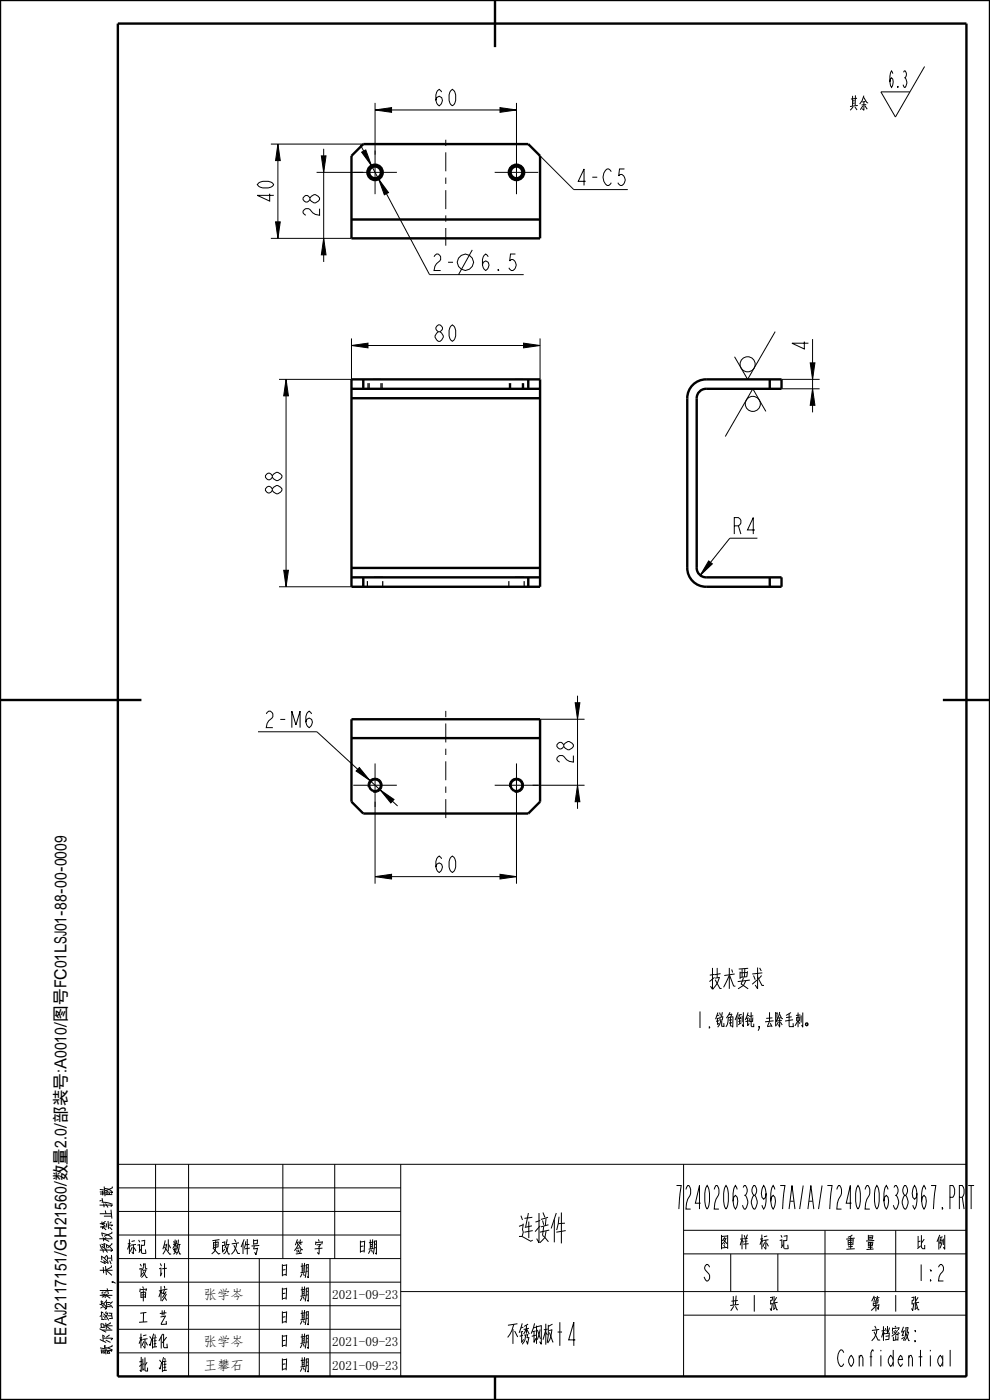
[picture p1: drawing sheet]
<svg xmlns="http://www.w3.org/2000/svg" width="210mm" height="297mm" viewBox="0 0 210 297" stroke-linecap="round" stroke-linejoin="round" font-family="sans-serif">
<g fill="#000">
<path d="M59 30.6l.5 3.5h-1zM68.2 33.1h1l-.5 3.5zM76.7 32.3l.9-.5 1.2 3.3zM79.6 23.3l3.5-.5v1zM80.3 38l2.1 2.9-.9 .4zM106.1 22.8l3.5 .5-3.5 .5zM58.5 47.1h1l-.5 3.5zM68.7 50.6l.5 3.5h-1zM74.6 73.3l3.5-.5v1zM111.1 72.8l3.5 .5-3.5 .5zM60.7 80.5l.5 3.5h-1zM172.4 82.5l.5 3.5h-1z"/>
<path d="M171.9 77h1l-.5 3.5zM60.2 121h1l-.5 3.5zM150.3 119l.8 .6-2.6 2.4zM122 149.1h1l-.5 3.5zM76.2 162.8l2.3 2.8-3-2zM80.7 167.6l2.9 2-.7 .7zM122.5 166.6l.5 3.5h-1zM79.6 186l3.5-.5v1zM106.1 185.5l3.5 .5-3.5 .5z"/>
</g>
<g fill="none" stroke="#000" stroke-width=".21">
<path d="M186.9 19.5h6.1l-3.1 5.3zM196.1 14.1l-3.1 5.4M57.5 30.6h19.6M59 30.6l.5 3.5h-1zM59 30.6v20M67.2 36.6h9.8M68.2 33.1h1l-.5 3.5zM68.7 31.6v24M76.4 30.7l14.7 27.6h20M76.7 32.3l.9-.5 1.2 3.3zM78.1 37a1.5 1.5 0 0 1 1.3-1.9 1.5 1.5 0 0 1 1.7 1.6 1.5 1.5 0 0 1-1.9 1.3M78.8 35.1l-.7 .8-.2 .7"/>
<path d="M79.6 23.3l3.5-.5v1zM79.6 21.8v11M79.6 23.3h30M80.3 38l2.1 2.9-.9 .4zM106.1 22.8l3.5 .5-3.5 .5zM108.1 37a1.5 1.5 0 0 1 1.3-1.9 1.5 1.5 0 0 1 1.7 1.6 1.5 1.5 0 0 1-1.9 1.3M109.6 21.8v11.4M114.6 33.1l7.1 7.1h11.5M57.5 50.6h17.1M58.5 47.1h1l-.5 3.5zM68.7 50.6l.5 3.5h-1zM100.2 53l-2.9 5.3"/>
<path d="M74.6 73.3l3.5-.5v1zM74.6 71.8v8.7h-15.4M74.6 73.3h40M111.1 72.8l3.5 .5-3.5 .5zM114.6 71.8v8.7M164.4 70.4l-5.8 10.1-2.8-4.8M171.9 77h1l-.5 3.5zM172.4 71.9v15.6M60.7 80.5l.5 3.5h-1zM60.7 80.5v44M162.5 87.3l-2.8-4.8-5.9 10.1M165.8 80.5h8.1"/>
<path d="M165.8 82.5h8.1M172.4 82.5l.5 3.5h-1zM150.3 119l.8 .6-2.6 2.4zM154.8 114.2l-6.3 7.8M59.2 124.5h15.4M60.2 121h1l-.5 3.5zM54.7 155.2h12.5l17.1 15.8M114.6 152.6h9.4M122 149.1h1l-.5 3.5zM122.5 147.6v24M76.2 162.8l2.3 2.8-3-2zM78.1 167a1.5 1.5 0 0 1 1.3-1.9 1.5 1.5 0 0 1 1.7 1.6 1.5 1.5 0 0 1-1.9 1.3"/>
<path d="M79.6 170.1v17.4M80.7 167.6l2.9 2-.7 .7zM108.1 167a1.5 1.5 0 0 1 1.3-1.9 1.5 1.5 0 0 1 1.7 1.6 1.5 1.5 0 0 1-1.9 1.3M109.6 170v17.5M113 166.6h11M122.5 166.6l.5 3.5h-1zM79.6 186l3.5-.5v1zM79.6 186h30M106.1 185.5l3.5 .5-3.5 .5zM25 247h180v45h-180zM25 257h60M25 252h60"/>
<path d="M33 247v20M40 247v45M60 247v20M71 247v20M85 247v45M143.5 251.5h1l-.5 5M145 247v45M145.5 252.3l.4-.8h.2a2.31 2.31 0 0 1-.2 2.9l-.4 2.1h1M203.5 254h.6a2.08 2.08 0 0 0 0-2.5h-.6v5M204.1 254l.4 2.5M205.4 251.5h1.2M206 251.5v5"/>
<path d="M25 277h60M25 272h60M25 267h60M25 262h60M55 267v25M70 267v25M85 274h120M145 279h60M145 266h60M145 261h60M155 266v8M165 266v8"/>
<path d="M175 261v31M190 261v13M25 287h60M25 282h60M179 287l-.4-.6a.98 .98 0 0 0-.8 .8 2.6 2.6 0 0 0 .5 2.7h.3l.4-.6M201.6 286.4v3.5"/>
<circle cx="98.7" cy="55.6" r="1.72"/>
<circle cx="158.6" cy="77.3" r="1.6"/>
<circle cx="159.7" cy="85.7" r="1.6"/>
</g>
<g fill="none" stroke="#000" stroke-width=".51">
<path d="M0 0h210v297h-210zM25 5h180v287h-180zM105 0v10M77.1 30.6h35l2.5 2.5v17.5h-40v-17.5zM74.6 46.6h40M74.6 80.5h40v44h-40zM74.6 84.5h40M74.6 82.5h40M77.1 80.5v2M112.1 80.5v2M147 81.7a4 4 0 0 1 2.8-1.2h16v2h-16a2 2 0 0 0-2 2v36a2 2 0 0 0 2 2h16v2h-16a4 4 0 0 1-4-4v-36a4 4 0 0 1 1.2-2.8zM163.3 80.5v2"/>
<path d="M74.6 122.5h40M74.6 120.5h40M77.1 122.5v2M112.1 122.5v2M163.3 122.5v2M0 148.5h30M74.6 152.6h40v17.5l-2.5 2.5h-35l-2.5-2.5zM74.6 156.6h40M200 148.5h10M105 292v5"/>
</g>
<path d="M94.6 29.6v22.5M94.6 150.8v23.6" fill="none" stroke="#000" stroke-width=".21" stroke-dasharray="1.3 1.3 4 1.3" stroke-linecap="butt"/>
<path d="M78.1 81.3v1.2M81.1 81.3v1.2M108.1 81.3v1.2M111.1 81.3v1.2" fill="none" stroke="#000" stroke-width=".25"/>
<!-- layer: 02___PRT_ALL_AXES -->
<path d="M78.3 81.3v1.2M79.3 80.5h1.5M80.8 81.3v1.2h-1.5M108.3 81.3v1.2M109.3 80.5h1.5M110.8 81.3v1.2h-1.5M77.9 123.3v1.2M79.2 122.5h2M81.2 123.3v1.2h-2M107.9 123.3v1.2M109.2 122.5h2M111.2 123.3v1.2h-2" fill="none" stroke="#000" stroke-width=".25"/>
<path d="M74.9 36.6h9.3M79.6 31.9v9.3M104.9 36.6h9.3M109.6 31.9v9.3M74.9 166.6h9.3M79.6 162v9.2M104.9 166.6h9.3M109.6 162v9.2" fill="none" stroke="#000" stroke-width=".21"/>
<g fill="none" stroke="#000" stroke-width=".51">
<circle cx="79.6" cy="36.6" r="1.63"/>
<circle cx="79.6" cy="36.6" r="1.25"/>
<circle cx="109.6" cy="36.6" r="1.63"/>
<circle cx="109.6" cy="36.6" r="1.25"/>
<circle cx="79.6" cy="166.6" r="1.25"/>
<circle cx="109.6" cy="166.6" r="1.25"/>
</g>
<text font-size="9.1" x="106.5" y="264">连接件</text>
<g font-size="6.5">
<text x="146.5" y="210.1">技术要求</text>
<text x="149" y="256.5">724020638967A/A/724020638967.PRT</text>
<text x="104.8" y="285.5">不锈钢板t4</text>
</g>
<g font-size="4.6">
<text x="91.8" y="22.5">60</text>
<text x="180.1" y="23.6">其余</text>
<text x="188.4" y="18.5">6.3</text>
<text x="122" y="39.3">4-C 5</text>
<text x="58.1" y="43.4" transform="rotate(-90 58.1 43.4)">40</text>
<text x="67.8" y="46.4" transform="rotate(-90 67.8 46.4)">28</text>
<text x="91.4" y="57.4">2-</text>
<text x="101.6" y="57.4">6.5</text>
<text x="91.8" y="72.4">80</text>
<text x="171.5" y="74.7" transform="rotate(-90 171.5 74.7)">4</text>
<text x="59.8" y="105.3" transform="rotate(-90 59.8 105.3)">88</text>
<text x="155.6" y="113.3">R4</text>
<text x="55.8" y="154.4">2- M</text>
<text x="64.2" y="154.4">6</text>
<text x="121.6" y="162.4" transform="rotate(-90 121.6 162.4)">28</text>
<text x="91.8" y="185.1">60</text>
<text x="147.4" y="218.1">1.锐角倒钝,去除毛刺。</text>
<text x="25.6" y="266.2">标记</text>
<text x="33.1" y="266.2">处数</text>
<text x="41.5" y="266.2">更改文件号</text>
<text x="61.2" y="266.2">签 字</text>
<text x="74.6" y="266.2">日期</text>
<text x="150.6" y="265.2">图 样 标 记</text>
<text x="178.2" y="265.2">重 量</text>
<text x="193.2" y="265.2">比 例</text>
<text x="28.2" y="271.2">设 计</text>
<text x="58.2" y="271.2">日 期</text>
<text x="149.1" y="271.7">S</text>
<text x="194.9" y="271.7">1:2</text>
<text x="28.2" y="281.2">工 艺</text>
<text x="28.2" y="276.2">审 核</text>
<text x="58.2" y="281.2">日 期</text>
<text x="58.2" y="276.2">日 期</text>
<text x="154.3" y="278.2">共 1 张</text>
<text x="184.3" y="278.2">第 1 张</text>
<text x="27.4" y="286.2">标准化</text>
<text x="58.2" y="286.2">日 期</text>
<text x="182.3" y="284.6">文档密级:</text>
<text x="28.2" y="291.2">批 准</text>
<text x="58.2" y="291.2">日 期</text>
<text x="179.8" y="289.9">Confidential</text>
</g>
<text font-size="3.9" x="24" y="287.5" transform="rotate(-90 24 287.5)">歌尔保密资料,未经授权禁止扩散</text>
<text font-size="3.5" x="14.1" y="285.4" transform="rotate(-90 14.1 285.4)">EEAJ2117151/GH21560/数量2.0/部装号:A0010/图号FC01LSJ01-88-00-0009</text>
<g font-size="2.8">
<text x="43.3" y="275.6">张学岑</text>
<text x="70.4" y="275.6">2021-09-23</text>
<text x="43.3" y="285.6">张学岑</text>
<text x="70.4" y="285.6">2021-09-23</text>
<text x="43.3" y="290.6">王攀石</text>
<text x="70.4" y="290.6">2021-09-23</text>
</g>
</svg>
